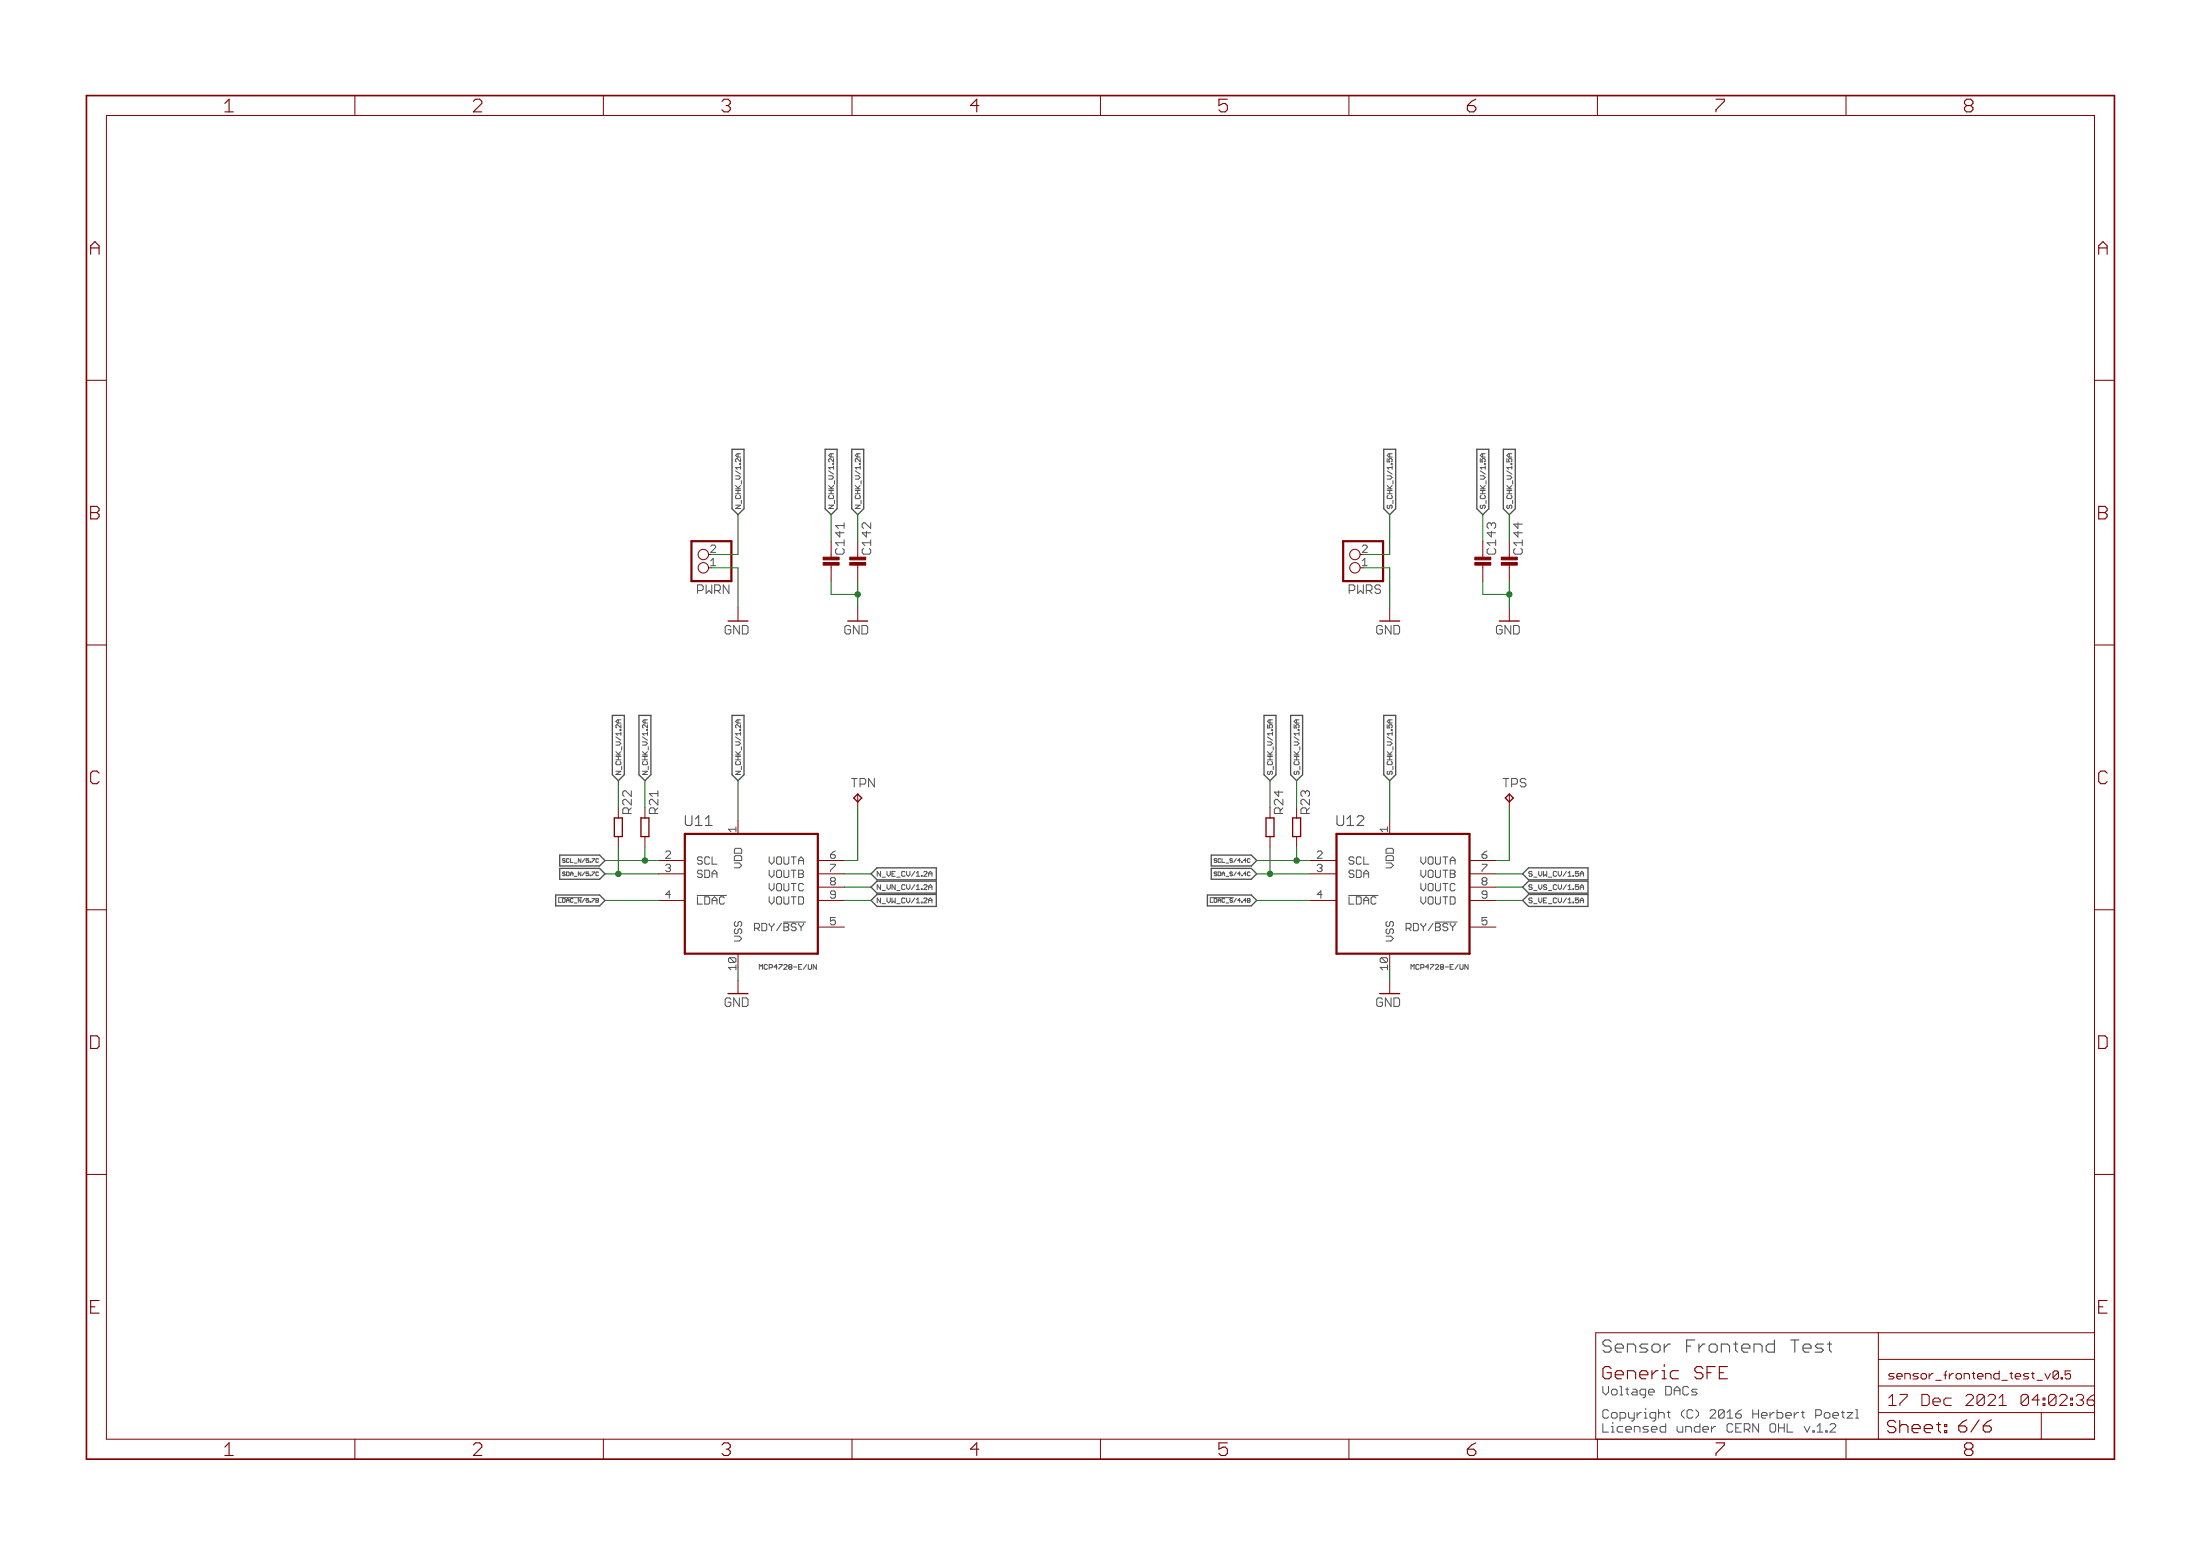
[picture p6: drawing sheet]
<svg xmlns="http://www.w3.org/2000/svg" width="420mm" height="297mm" viewBox="0 0 420 297" stroke-linecap="round" stroke-linejoin="round" font-family="sans-serif">
<path d="M344.7 258.1h.8M344.7 256.6h.8l.4 .4v.4h-1.6M348.2 256.6h-1.1l-.4 .4 .4 .4h.7l.4 .3-.4 .4h-1.1M349 256.6h.8M349.4 256.2v1.5l.4 .4" fill="none" stroke="#505050" stroke-width=".21"/>
<g fill="none" stroke="#505050" stroke-width=".19">
<path d="M106.7 171.4h4.4M106.7 171.5v.8h.5M107.4 164.5l.4 .1M107.8 163.9l-.4 .1 .2 .3h.2M133.1 170.9h5.6M149.6 176h4.3M231.1 171.4h4.5M231.1 171.5v.8h.5M231.9 164.5l.4 .1M231.9 167.1l.1 .1M232 166.5l-.1 .1 .1 .2M232.3 163.9l-.4 .1 .1 .3h.3"/>
<path d="M257.6 170.9h5.6M274.1 176h4.2M301.8 169.4h.6M301.8 171.9h.6M302.1 168.9l.3 .3v.6M302.1 171.4l.3 .3v.7M145.3 184.4l-.3-.3v.9M269.8 184.4l-.3-.3v.9M323.3 265.7h.5l.3 .3-.3 .3h-.8M323.3 265.2h.8M347 272.3l.6-.5v1.6M347 273.4h1.1"/>
<path d="M348.7 273.1h.3v.3h-.3zM349.2 269.6l.3 .3v.6l-.3 .2M349.5 272l.3-.2h.5l.3 .2v.3l-1.1 1.1h1.1M350 270.2h1.1v-.3l-.2-.3h-.6l-.3 .3v.6l.3 .2h.6M351.7 269.6h.5M351.9 269.4v1.1l.3 .2M352.8 269.6h1l-1 1.1h1M354.4 270.7h.5M354.4 269.1h.3v1.6"/>
</g>
<g fill="none" stroke="#505050" stroke-width=".25">
<path d="M139.8 85.8h2.3v11.3l-1.2 1.2-1.1-1.2zM157.6 85.8h2.3v11.3l-1.2 1.2-1.1-1.2zM162.7 85.8h2.3v11.3l-1.2 1.2-1.1-1.2zM264.3 85.8h2.3v11.3l-1.2 1.2-1.1-1.2zM282 85.8h2.3v11.3l-1.1 1.2-1.2-1.2zM287.1 85.8h2.3v11.3l-1.2 1.2-1.1-1.2zM116.9 136.6h2.3v11.3l-1.1 1.1-1.2-1.1zM122 136.6h2.3v11.3l-1.1 1.1-1.2-1.1zM139.8 136.6h2.3v11.3l-1.2 1.1-1.1-1.1zM241.4 136.6h2.3v11.3l-1.2 1.1-1.1-1.1zM246.5 136.6h2.3v11.3l-1.2 1.1-1.1-1.1zM264.3 136.6h2.3v11.3l-1.2 1.1-1.1-1.1z"/>
<path d="M106.1 170.9h8.4l1 1-1 1h-8.4zM106.9 163.2h7.6l1 1.1-1 1h-7.6zM106.9 165.8h7.6l1 1-1 1.1h-7.6zM167.5 165.7h11.3v2.3h-11.3l-1.2-1.2zM167.5 168.2h11.3v2.3h-11.3l-1.2-1.1zM167.5 170.8h11.3v2.2h-11.3l-1.2-1.1zM230.6 170.9h8.4l1 1-1 1h-8.4zM231.3 163.2h7.7l1 1.1-1 1h-7.7zM231.3 165.8h7.7l1 1-1 1.1h-7.7zM290.8 166.8l1.1-1.1h11.4v2.3h-11.4zM290.8 169.4l1.1-1.2h11.4v2.3h-11.4zM290.8 171.9l1.1-1.1h11.4v2.2h-11.4z"/>
</g>
<path d="M328.4 260.9h1.5M328.4 263.2h1.5M328.4 262h.7" fill="none" stroke="#800000" stroke-width=".21"/>
<g fill="none" stroke="#800000" stroke-width=".19">
<path d="M67.8 18.2v3.9M115.2 18.2v3.9M162.7 18.2v3.9M210.2 18.2v3.9M257.6 18.2v3.9M305.1 18.2v3.9M352.6 18.2v3.9M20.3 22.1h379.7v252.6h-379.7zM16.5 72.6h3.8M400 72.6h3.8M140.9 116v2.6M158.7 107.9v3"/>
<path d="M163.8 107.9v3M163.8 116v2.6M265.4 116v2.6M283.2 107.9v3M288.2 107.9v3M288.2 116v2.6M16.5 123.1h3.8M400 123.1h3.8M118.1 154.1v2M118.1 159.7v2M123.2 154.1v2M123.2 159.7v2"/>
<path d="M140.9 156.7v2.5M163.8 151.6v2.5M242.5 154.1v2M242.5 159.7v2M247.6 154.1v2M247.6 159.7v2M265.4 156.7v2.5M288.2 151.6v2.5M16.5 173.7h3.8M125.7 164.3h5.1M125.7 166.8h5.1M125.7 171.9h5.1"/>
<path d="M156.2 164.3h5.1M156.2 166.8h5.1M156.2 171.9h5.1M156.2 177h5.1M156.2 169.4h5.1M250.2 164.3h5M250.2 166.8h5M250.2 171.9h5M280.6 164.3h5.1M280.6 166.8h5.1M280.6 171.9h5.1M280.6 177h5.1"/>
<path d="M280.6 169.4h5.1M400 173.7h3.8M140.9 187.1v2.6M265.4 187.1v2.6M16.5 224.2h3.8M400 224.2h3.8M358.7 254.4v20.3M358.7 259.5h41.3M400 254.4h-95.2v20.3M67.8 274.7v3.9M115.2 274.7v3.9M162.7 274.7v3.9"/>
<path d="M210.2 274.7v3.9M257.6 274.7v3.9M305.1 274.7v3.9M352.6 274.7v3.9M358.7 269.7h41.3M358.7 264.6h41.3M389.8 269.7v5M392.1 262l.2-.3h.6l.2 .3M393.1 262v1l-.2 .2h-.6l-.2-.2zM393.6 263h.3v.2h-.3zM395.4 261.7h-1v.8l.8-.3 .2 .3v.5l-.2 .2h-.5l-.3-.2M397.6 266.2l.3 .4v.3l-.3 .4 .3 .3v.3l-.3 .4"/>
<path d="M398.6 267.3v.6l.4 .4h.7l.3-.4M398.6 267.3h1.1l.3 .3M400 266.2l-.7 .4-.7 .7"/>
<circle cx="134.3" cy="108.4" r=".99"/>
<circle cx="134.3" cy="105.9" r=".99"/>
<circle cx="258.8" cy="108.4" r=".99"/>
<circle cx="258.8" cy="105.9" r=".99"/>
</g>
<path d="M132.1 103.3h7.6v7.6h-7.6zM256.5 103.3h7.6v7.6h-7.6zM130.8 159.2h25.4v22.9h-25.4zM255.2 159.2h25.4v22.9h-25.4z" fill="none" stroke="#800000" stroke-width=".42"/>
<g fill="#800000" stroke="#800000" stroke-width=".19">
<path d="M157.2 107.4h3.1v.5h-3.1z"/>
<path d="M157.2 106.4h3.1v.5h-3.1z"/>
<path d="M162.3 107.4h3v.5h-3z"/>
<path d="M162.3 106.4h3v.5h-3z"/>
<path d="M281.7 107.4h3v.5h-3z"/>
<path d="M281.7 106.4h3v.5h-3z"/>
<path d="M286.7 107.4h3.1v.5h-3.1z"/>
<path d="M286.7 106.4h3.1v.5h-3.1z"/>
</g>
<path d="M117.3 156.1h1.6v3.6h-1.6zM122.4 156.1h1.5v3.6h-1.5zM163 152.3l.8-.7 .8 .7-.8 .8zM241.8 156.1h1.5v3.6h-1.5zM246.9 156.1h1.5v3.6h-1.5zM287.5 152.3l.7-.7 .8 .7-.8 .8z" fill="none" stroke="#800000" stroke-width=".25"/>
<path d="M16.5 18.2h387.3v260.4h-387.3z" fill="none" stroke="#800000" stroke-width=".32"/>
<g fill="none" stroke="#008000" stroke-width=".19">
<path d="M140.9 98.3v7.6h-5M158.7 98.3v5M163.8 98.3v5M265.4 98.3v7.6h-5.1M283.2 98.3v5M288.2 98.3v5M135.9 108.4h5v7.6M158.7 110.9v2.6h5.1M163.8 110.9v5.1M260.3 108.4h5.1v7.6M283.2 110.9v2.6h5M288.2 110.9v5.1"/>
<path d="M118.1 149v5.1M123.2 149v5.1M140.9 149v7.7M163.8 154.1v10.2h-2.5M242.5 149v5.1M247.6 149v5.1M265.4 149v7.7M288.2 154.1v10.2h-2.5M115.5 164.3h10.2M115.5 166.8h10.2M115.5 171.9h10.2M118.1 161.7v5.1"/>
<path d="M123.2 161.7v2.6M161.3 166.8h5M161.3 171.9h5M161.3 169.4h5M240 164.3h10.2M240 166.8h10.2M240 171.9h10.2M242.5 161.7v5.1M247.6 161.7v2.6M285.7 166.8h5.1M285.7 171.9h5.1M285.7 169.4h5.1"/>
<path d="M140.9 184.6v2.5M265.4 184.6v2.5"/>
</g>
<g fill="#008000" stroke="#008000" stroke-width=".19">
<circle cx="247.6" cy="164.3" r=".51"/>
<circle cx="242.5" cy="166.8" r=".51"/>
<circle cx="118.1" cy="166.8" r=".51"/>
<circle cx="123.2" cy="164.3" r=".51"/>
<circle cx="163.8" cy="113.5" r=".51"/>
<circle cx="288.2" cy="113.5" r=".51"/>
</g>
<g font-size="3.7" fill="#800000">
<text x="42.9" y="21.4">1</text>
<text x="90.3" y="21.4">2</text>
<text x="137.8" y="21.4">3</text>
<text x="185.3" y="21.4">4</text>
<text x="232.7" y="21.4">5</text>
<text x="280.2" y="21.4">6</text>
<text x="327.6" y="21.4">7</text>
<text x="375.1" y="21.4">8</text>
<text x="17.2" y="48.6">A</text>
<text x="400.7" y="48.6">A</text>
<text x="17.2" y="99.2">B</text>
<text x="400.7" y="99.2">B</text>
<text x="17.1" y="149.7">C</text>
<text x="400.6" y="149.7">C</text>
<text x="17" y="200.2">D</text>
<text x="400.5" y="200.2">D</text>
<text x="17.3" y="250.8">E</text>
<text x="400.7" y="250.8">E</text>
<text x="42.9" y="277.9">1</text>
<text x="90.3" y="277.9">2</text>
<text x="137.8" y="277.9">3</text>
<text x="185.3" y="277.9">4</text>
<text x="232.7" y="277.9">5</text>
<text x="280.2" y="277.9">6</text>
<text x="327.6" y="277.9">7</text>
<text x="375.1" y="277.9">8</text>
</g>
<text font-size="3.6" fill="#505050" x="306" y="258.2">Sensor Frontend Test</text>
<g font-size="3.6" fill="#800000">
<text x="306" y="263.3">Generic SFE</text>
<text x="360.4" y="273.6">Sheet: 6/6</text>
</g>
<g font-size="3.2" fill="#800000">
<text x="360.6" y="268.4">17 Dec 2021</text>
<text x="382.3" y="268.4">04:02:36</text>
</g>
<g font-size="2.9" fill="#505050">
<text x="130.8" y="157.7">U11</text>
<text x="255.2" y="157.7">U12</text>
</g>
<g font-size="2.5" fill="#800000">
<text x="161.3" y="105.9" transform="rotate(-90 161.3 105.9)">C141</text>
<text x="166.4" y="105.9" transform="rotate(-90 166.4 105.9)">C142</text>
<text x="285.7" y="105.9" transform="rotate(-90 285.7 105.9)">C143</text>
<text x="290.8" y="105.9" transform="rotate(-90 290.8 105.9)">C144</text>
<text x="138.4" y="121.1">GND</text>
<text x="161.3" y="121.1">GND</text>
<text x="262.9" y="121.1">GND</text>
<text x="285.7" y="121.1">GND</text>
<text x="138.4" y="192.2">GND</text>
<text x="262.9" y="192.2">GND</text>
</g>
<g font-size="2.5" fill="#505050">
<text x="132.1" y="113.4">PWRN</text>
<text x="256.8" y="113.4">PWRS</text>
<text x="120.6" y="155.4" transform="rotate(-90 120.6 155.4)">R22</text>
<text x="125.7" y="155.4" transform="rotate(-90 125.7 155.4)">R21</text>
<text x="162.5" y="150.3">TPN</text>
<text x="245.1" y="155.4" transform="rotate(-90 245.1 155.4)">R24</text>
<text x="250.2" y="155.4" transform="rotate(-90 250.2 155.4)">R23</text>
<text x="287" y="150.3">TPS</text>
<text x="306" y="266.4">Voltage DACs</text>
<text x="306" y="270.8">Copyright (C) 2016 Herbert Poetzl</text>
<text x="306" y="273.5">Licensed under CERN OHL v.1.2</text>
</g>
<text font-size="2.3" fill="#800000" x="360.6" y="263.3">sensor_frontend_test_v0.5</text>
<g font-size="2.1" fill="#505050">
<text x="135.7" y="105.5">2</text>
<text x="260.1" y="105.5">2</text>
<text x="140.6" y="158.8" transform="rotate(-90 140.6 158.8)">1</text>
<text x="265" y="158.8" transform="rotate(-90 265 158.8)">1</text>
<text x="127.1" y="163.9">2</text>
<text x="127.1" y="166.5">3</text>
<text x="133.1" y="165">SCL</text>
<text x="133.1" y="167.6">SDA</text>
<text x="141.7" y="166.3" transform="rotate(-90 141.7 166.3)">VDD</text>
<text x="146.4" y="167.6">VOUTB</text>
<text x="146.4" y="165">VOUTA</text>
<text x="158.5" y="166.5">7</text>
<text x="158.5" y="163.9">6</text>
<text x="251.6" y="163.9">2</text>
<text x="251.6" y="166.5">3</text>
<text x="257.6" y="165">SCL</text>
<text x="257.6" y="167.6">SDA</text>
<text x="266.2" y="166.3" transform="rotate(-90 266.2 166.3)">VDD</text>
<text x="270.8" y="167.6">VOUTB</text>
<text x="270.8" y="165">VOUTA</text>
<text x="283" y="166.5">7</text>
<text x="283" y="163.9">6</text>
<text x="127.1" y="171.5">4</text>
<text x="133.1" y="172.7">LDAC</text>
<text x="146.2" y="172.7">VOUTD</text>
<text x="146.3" y="170.1">VOUTC</text>
<text x="158.5" y="171.5">9</text>
<text x="158.5" y="169">8</text>
<text x="251.6" y="171.5">4</text>
<text x="257.6" y="172.7">LDAC</text>
<text x="270.6" y="172.7">VOUTD</text>
<text x="270.8" y="170.1">VOUTC</text>
<text x="283" y="171.5">9</text>
<text x="283" y="169">8</text>
<text x="141.7" y="179.7" transform="rotate(-90 141.7 179.7)">VSS</text>
<text x="144.6" y="177.7">RDY/BSY</text>
<text x="158.5" y="176.6">5</text>
<text x="266.2" y="179.7" transform="rotate(-90 266.2 179.7)">VSS</text>
<text x="269" y="177.7">RDY/BSY</text>
<text x="283" y="176.6">5</text>
</g>
<g font-size="2.1" fill="#800000">
<text x="135.7" y="108">1</text>
<text x="260.1" y="108">1</text>
<text x="140.6" y="185.1" transform="rotate(-90 140.6 185.1)">10</text>
<text x="265" y="185.1" transform="rotate(-90 265 185.1)">10</text>
</g>
<g font-size="1.4" fill="#505050">
<text x="141.5" y="97.1" transform="rotate(-90 141.5 97.1)">N_CHK_V/1.2A</text>
<text x="159.2" y="97.1" transform="rotate(-90 159.2 97.1)">N_CHK_V/1.2A</text>
<text x="164.3" y="97.1" transform="rotate(-90 164.3 97.1)">N_CHK_V/1.2A</text>
<text x="265.9" y="97.1" transform="rotate(-90 265.9 97.1)">S_CHK_V/1.5A</text>
<text x="283.7" y="97.1" transform="rotate(-90 283.7 97.1)">S_CHK_V/1.5A</text>
<text x="288.8" y="97.1" transform="rotate(-90 288.8 97.1)">S_CHK_V/1.5A</text>
<text x="118.6" y="147.9" transform="rotate(-90 118.6 147.9)">N_CHK_V/1.2A</text>
<text x="123.7" y="147.9" transform="rotate(-90 123.7 147.9)">N_CHK_V/1.2A</text>
<text x="141.5" y="147.9" transform="rotate(-90 141.5 147.9)">N_CHK_V/1.2A</text>
<text x="243.1" y="147.9" transform="rotate(-90 243.1 147.9)">S_CHK_V/1.5A</text>
<text x="248.1" y="147.9" transform="rotate(-90 248.1 147.9)">S_CHK_V/1.5A</text>
<text x="265.9" y="147.9" transform="rotate(-90 265.9 147.9)">S_CHK_V/1.5A</text>
<text x="167.5" y="167.3">N_VE_CV/1.2A</text>
<text x="291.9" y="167.3">S_VW_CV/1.5A</text>
<text x="167.5" y="169.9">N_VN_CV/1.2A</text>
<text x="167.5" y="172.4">N_VW_CV/1.2A</text>
<text x="291.9" y="169.9">S_VS_CV/1.5A</text>
<text x="291.9" y="172.4">S_VE_CV/1.5A</text>
<text x="145.5" y="185.1">MCP4728-E/UN</text>
<text x="269.9" y="185.1">MCP4728-E/UN</text>
</g>
<g font-size="1.1" fill="#505050">
<text x="107.7" y="167.2">SDA_N/5.7C</text>
<text x="108" y="164.7">SCL_N/5.7C</text>
<text x="232.3" y="167.2">SDA_S/4.4C</text>
<text x="232.5" y="164.7">SCL_S/4.4C</text>
<text x="107" y="172.3">LDAC_N/5.7B</text>
<text x="231.6" y="172.3">LDAC_S/4.4B</text>
</g>
</svg>
